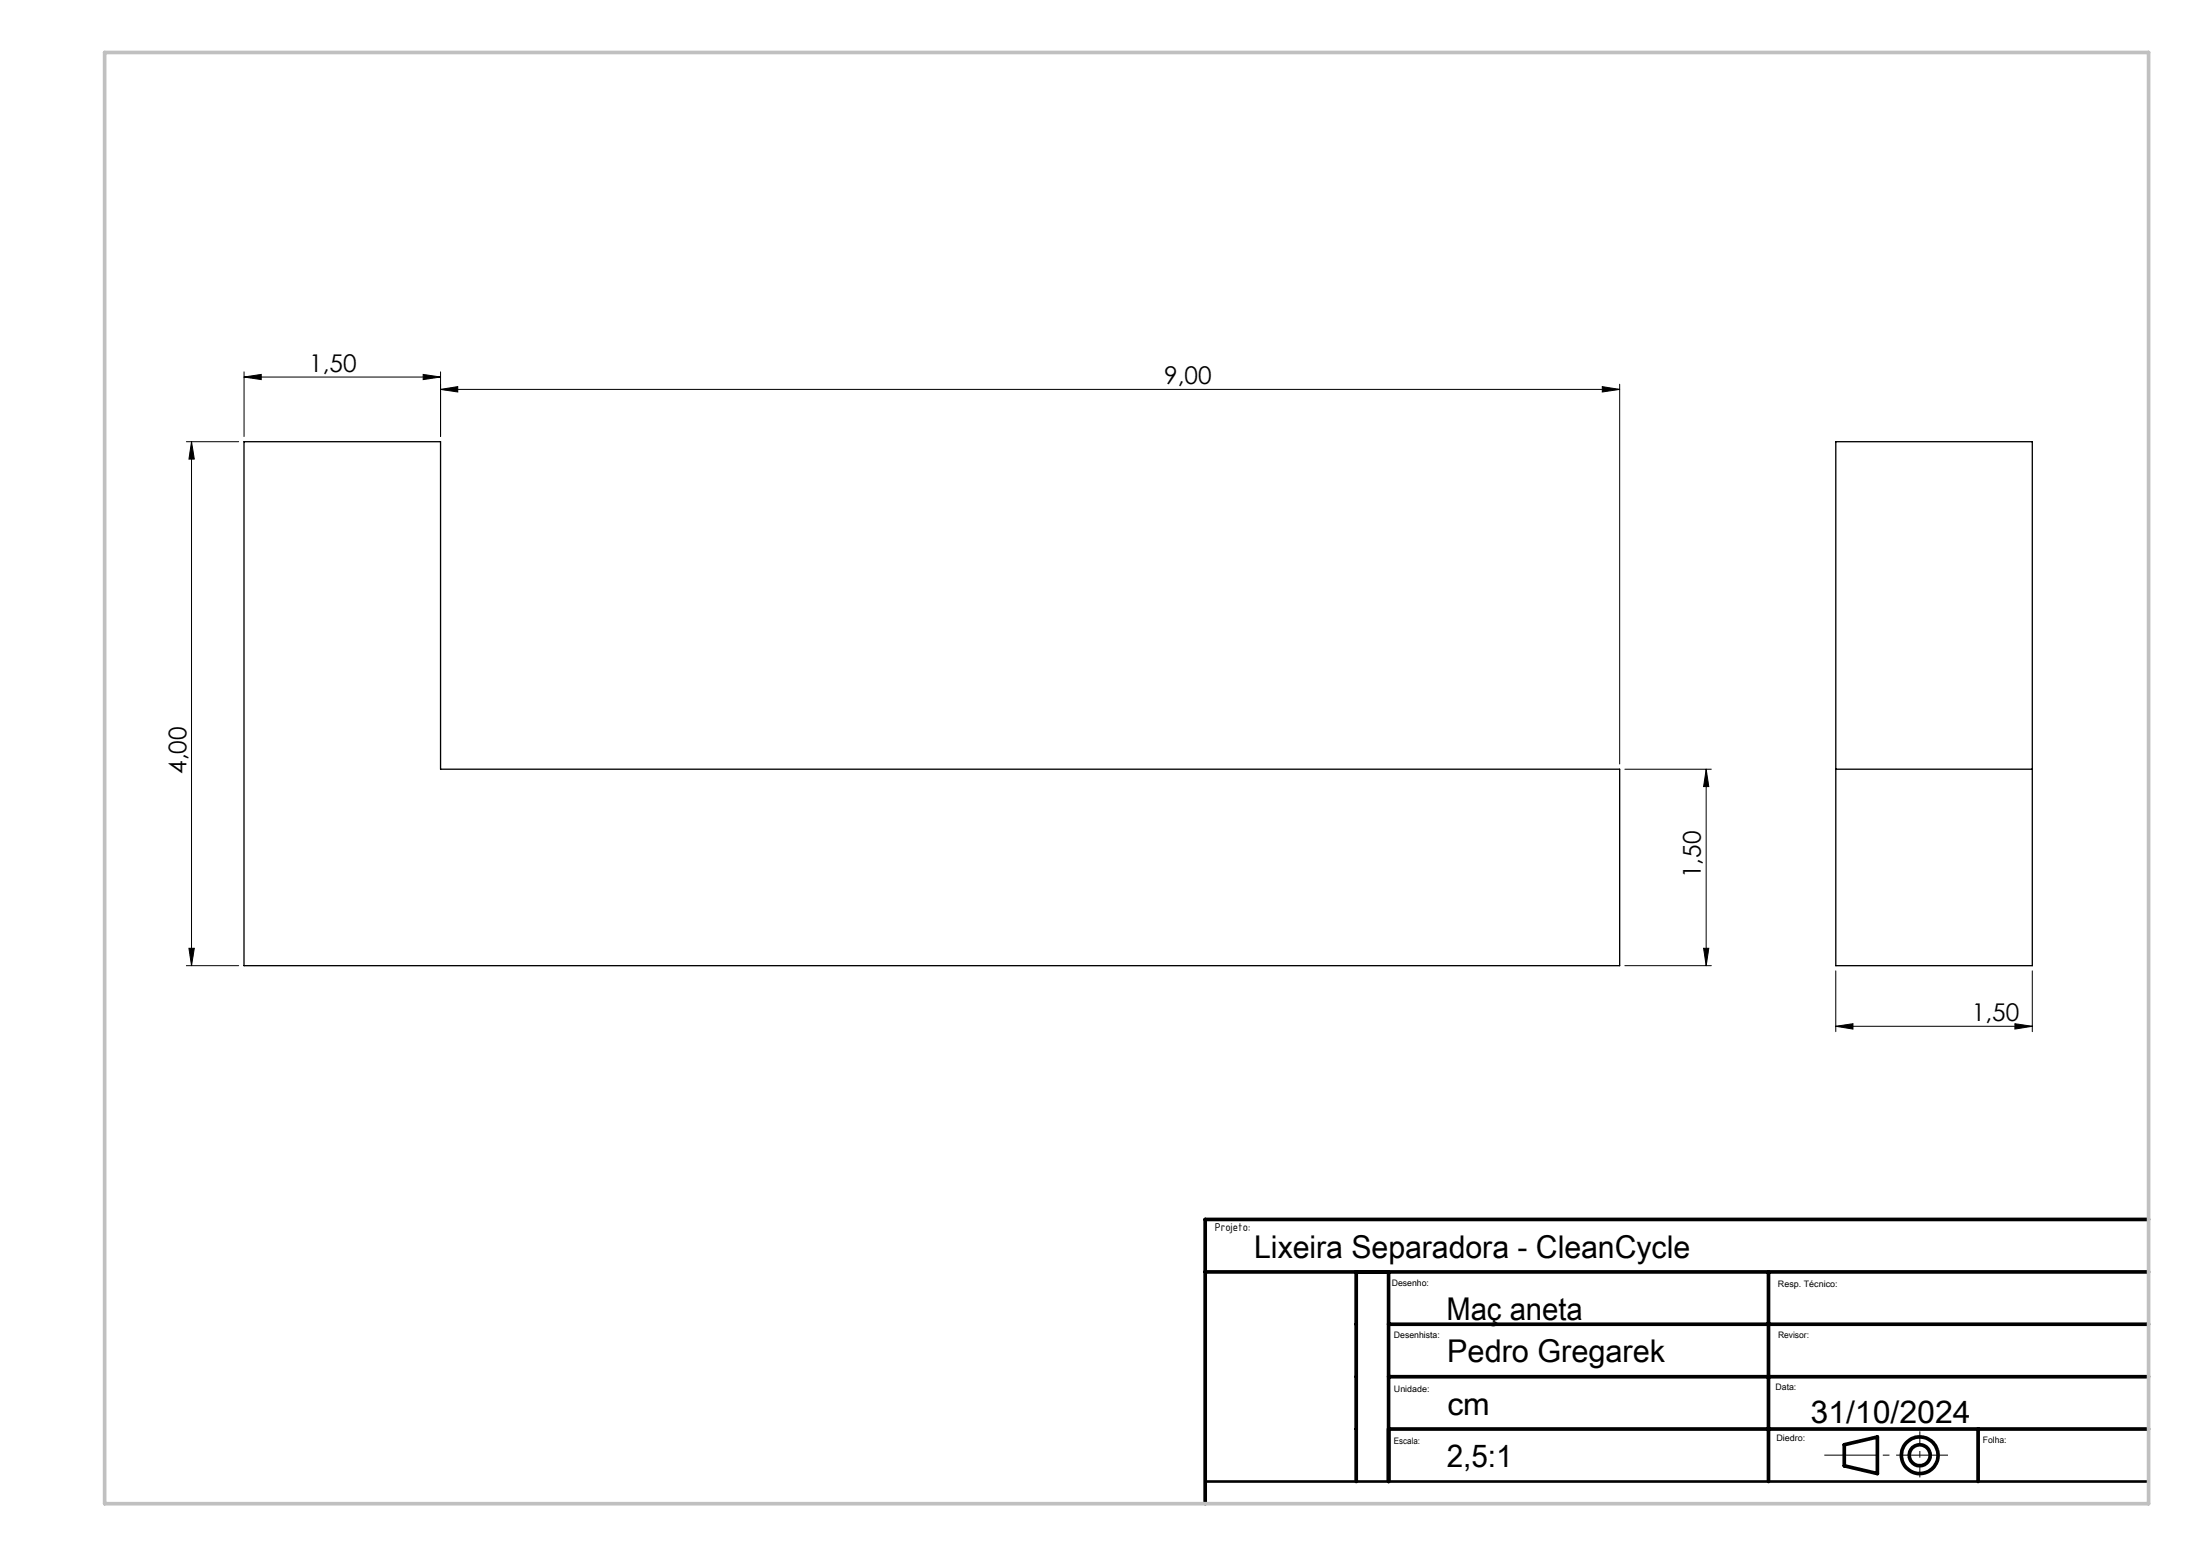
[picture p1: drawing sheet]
<svg xmlns="http://www.w3.org/2000/svg" width="420mm" height="297mm" viewBox="0 0 420 297" stroke-linecap="round" stroke-linejoin="round" font-family="sans-serif">
<path d="M46.6 84.3h37.5v62.5h225v37.5h-262.5zM350.3 84.3h37.5v100h-37.5zM350.3 146.8h37.5" fill="none" stroke="#000" stroke-width=".25"/>
<g fill="none" stroke="#000" stroke-width=".19">
<path d="M46.6 72l3.2-.5v1zM46.6 71v12.3M46.6 72h37.5M80.8 71.5l3.3 .5-3.3 .5zM84.1 74.3l3.2-.5v1zM84.1 71v12.3M84.1 74.3h225M305.8 73.8l3.3 .5-3.3 .5zM309.1 73.3v72.5M35.6 84.3h9.9M36.5 84.3l.6 3.3h-1zM36.5 84.3v100"/>
<path d="M310.1 146.8h16.5M325.6 146.8l.5 3.3h-1zM325.6 146.8v37.5M35.6 184.3h9.9M36.1 181h1l-.6 3.3zM310.1 184.3h16.5M325.1 181h1l-.5 3.3zM350.3 195.9l3.3-.5v1zM350.3 185.3v11.6M350.3 195.9h37.5M384.5 195.4l3.3 .5-3.3 .5zM387.8 185.3v11.6"/>
</g>
<g fill="none" stroke="#000" stroke-width=".7" stroke-linecap="butt">
<circle cx="366.3" cy="277.8" r="2.01"/>
<circle cx="366.3" cy="277.8" r="3.5"/>
</g>
<path d="M348.1 277.8h23.6" fill="none" stroke="#000" stroke-width=".19" stroke-dasharray="15.2 1.3 1.3 1.3" stroke-dashoffset="5.3" stroke-linecap="butt"/>
<path d="M366.3 273.2v8.8" fill="none" stroke="#000" stroke-width=".19" stroke-dasharray="15.2 1.3 1.3 1.3" stroke-dashoffset="12.7" stroke-linecap="butt"/>
<path d="M230 282.8h180" fill="none" stroke="#000" stroke-width=".5"/>
<path d="M410 232.8h-180v54.2M230 242.8h180M258.8 242.8v40M265 252.8h145M265 242.8v40M337.5 242.8v40M265 272.8h145M265 262.8h145M351.9 275.8l6.3-1.5v7l-6.3-1.5zM377.5 272.8v10" fill="none" stroke="#000" stroke-width=".7"/>
<path d="M20 10h390v277h-390z" fill="none" stroke="#c0c0c0" stroke-width=".7"/>
<g fill="#000">
<path d="M46.6 72l3.2-.5v1zM80.8 71.5l3.3 .5-3.3 .5z"/>
<path d="M305.8 73.8l3.3 .5-3.3 .5zM84.1 74.3l3.2-.5v1z"/>
<path d="M36.5 84.3l.6 3.3h-1zM36.1 181h1l-.6 3.3zM325.6 146.8l.5 3.3h-1zM325.1 181h1l-.5 3.3z"/>
<path d="M350.3 195.9l3.3-.5v1zM384.5 195.4l3.3 .5-3.3 .5z"/>
</g>
<g font-size="6">
<text x="239.3" y="240">Lixeira Separadora - CleanCycle</text>
<text x="276" y="251.9">Maç aneta</text>
<text x="276.2" y="260">Pedro Gregarek</text>
<text x="276.2" y="270">cm</text>
<text x="345.5" y="271.7">31/10/2024</text>
<text x="276.1" y="280">2,5:1</text>
</g>
<g font-size="4.7">
<text x="59" y="70.9">1,50</text>
<text x="222.1" y="73.3">9,00</text>
<text x="35.6" y="147.7" transform="rotate(-90 35.6 147.7)">4,00</text>
<text x="324.6" y="167.6" transform="rotate(-90 324.6 167.6)">1,50</text>
<text x="376.3" y="194.9">1,50</text>
</g>
<text font-size="2.3" x="231.8" y="235">Projeto:</text>
<g font-size="1.7">
<text x="265.6" y="245.4">Desenho:</text>
<text x="339.3" y="245.6">Resp. Técnico:</text>
<text x="266" y="255.3">Desenhista:</text>
<text x="339.3" y="255.4">Revisor:</text>
<text x="266" y="265.8">Unidade:</text>
<text x="338.8" y="265.3">Data:</text>
<text x="266" y="275.7">Escala:</text>
<text x="339" y="275.1">Diedro:</text>
<text x="378.4" y="275.5">Folha:</text>
</g>
</svg>
